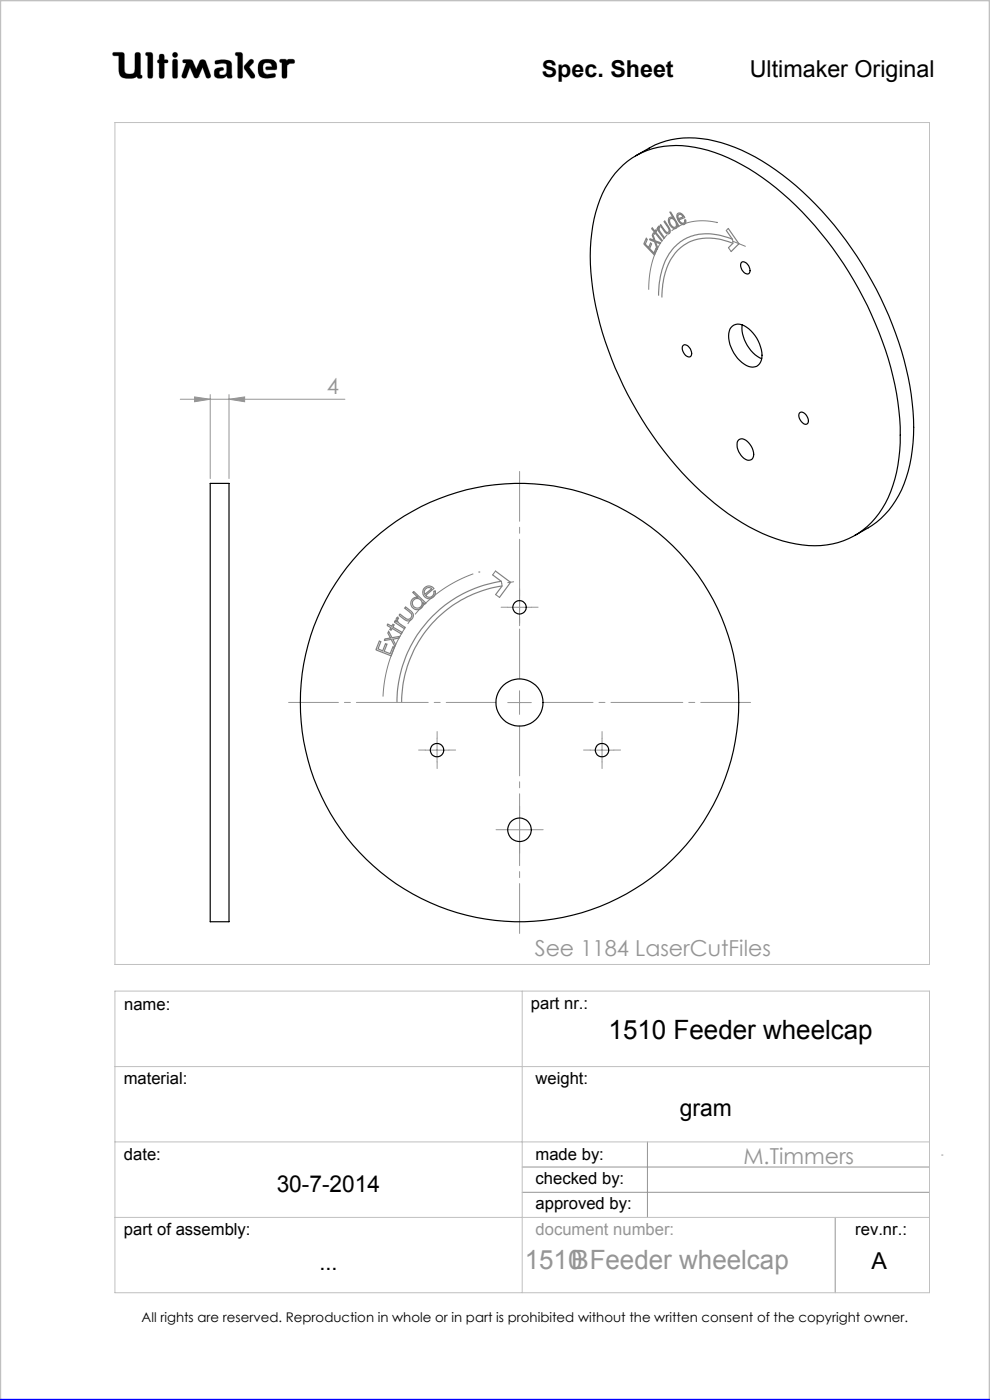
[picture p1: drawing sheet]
<svg xmlns="http://www.w3.org/2000/svg" width="210mm" height="297mm" viewBox="0 0 210 297" stroke-linecap="round" stroke-linejoin="round" font-family="sans-serif">
<g fill="none" stroke="#c0c0c0" stroke-width=".21">
<path d="M24 11.1h1.9l.4 .3 .2 3.9a1.51 1.51 0 0 0 2 0l.2-4a.77 .77 0 0 1 1 0l.1 4.6 .3 .1a.39 .39 0 0 1-.3 .6l-.6-.1-.1-.3a3.6 3.6 0 0 1-3.3 .1l-.5-.9-.1-3.6h-1a.39 .39 0 0 1-.3-.2 .39 .39 0 0 1 .1-.5zM31 11.1l1.2 .1 .2 .4-.1 4.8a.6 .6 0 0 1-.6 .2 .6 .6 0 0 1-.4-.5v-4.3l-.4-.1zM33.8 12.7v-1.1a.6 .6 0 0 1 .7-.1 .6 .6 0 0 1 .4 .5v.7h.6a.37 .37 0 0 1 0 .6l-.6 .1-.1 3.1a.6 .6 0 0 1-.6 .1 .6 .6 0 0 1-.4-.5v-2.7M33.8 12.7h.1M33.8 13.4h.1M33.8 15.7h.1M33.8 12.7h-.3l-.1 .3v.2l.4 .2M36.7 11.3l.4-.2 .4 .2 .2 .3-.2 .4-.4 .2-.4-.2-.1-.4zM36.8 12.6h.3l.5 .2v3.6a.6 .6 0 0 1-.6 .2 .6 .6 0 0 1-.4-.5v-3zM38.9 12.7l1.4-.1 .4 .2 .9 1.9 .7-1.6a.73 .73 0 0 1 .7-.5 .73 .73 0 0 1 .7 .5l1 2.8a.52 .52 0 0 1-.4 .7 .52 .52 0 0 1-.6-.3l-.7-2-1 2.1-.4 .2-.4-.2-.9-2.1-.7 2a.52 .52 0 0 1-.7 .3 .52 .52 0 0 1-.3-.7l.9-2.5-.7-.2zM42.1 16.3h.1M45.6 12.9a3.7 3.7 0 0 1 3.4 .3l.1 .5 .1 2.7a.64 .64 0 0 1-1-.2l-.1-.1a1.93 1.93 0 0 1-2.5 .2 1.32 1.32 0 0 1 .4-1.8l1-.2 .3 .1 .1 .2v.3a.73 .73 0 0 0-.9 .8 .98 .98 0 0 0 1.4 0l.2-.6-.1-1.5a2.59 2.59 0 0 0-2 0l-.4-.2z"/>
<path d="M50 11.1l1.3 .1 .2 .4-.1 4.8a.57 .57 0 0 1-.6 .2 .57 .57 0 0 1-.4-.5v-4.3l-.4-.1zM52.9 12.8l.4-.2 .4 .1 .1 .4-1 1.1 1.2 1.6 .1 .5-.2 .3h-.6l-1.2-1.7a.83 .83 0 0 1-.2-1.1zM55 13.3a2.62 2.62 0 0 1 3.5-.1l.2 1.1-.1 .5h-2l-.2-.1v-.5l1.3-.1-.2-.5a1.24 1.24 0 0 0-1.6 .1l-.1 1.1 .2 .6 .8 .4 1.5-.2 .1 .1v.6a3.8 3.8 0 0 1-3.3-.1 3.2 3.2 0 0 1-.1-2.9zM56.6 14.8h.1M59.4 12.6h1.2l.3 .3a1.21 1.21 0 0 1 1.5-.2v.7l-.9 .1-.6 .4-.1 2.5a.6 .6 0 0 1-.6 .2 .6 .6 0 0 1-.4-.5v-2.8l-.5-.2zM24.4 26h172.8v178.6h-172.8zM24.4 210.3h172.8v63.9h-172.8zM110.8 210.3v63.9M24.4 226.3h172.8M24.4 242.2h172.8M24.4 258.3h172.8"/>
</g>
<g fill="none" stroke="#808080" stroke-width=".25">
<path d="M137.1 50.5l.2 .3-.4 1 .7 .7 .4-1 .2 .2-.4 1 .9 1 .4-1 .2 .2-.5 1.2-2.2-2.4zM138.4 48.3l.5 .8 .2-.3 .2 .2-.2 .3 1.4 1.7-.1 .2-1.4-1.7-.2 .2-.2-.2 .2-.3-.6-.7zM138.5 49.7l.5 1.4 1.2 .4-.2 .2-.9-.3 .4 1.2-.1 .2-.5-1.5-1.1-.4 .1-.2 .8 .3-.3-1.1zM139.7 48h.1l.1 .3a.86 .86 0 0 0 .4 1.2l.7 .9-.2 .2-1.5-2.1 .2-.1 .2 .3zM140 47.8l.2-.1 .6 .9a.66 .66 0 0 0 1.1 .5v-.6l-1-1.5 .1-.1 1 1.4 .2 .8a.59 .59 0 0 1-.6 .5 .59 .59 0 0 1-.6-.4zM142.1 45l.1-.1 1.8 3.1-.1 .1-.2-.4a.63 .63 0 0 1-.4 .8 .63 .63 0 0 1-.8-.3 1.45 1.45 0 0 1-.4-2.1h.3l.4 .2zM142.2 46.4a1.16 1.16 0 0 1 1.1 .6 1.16 1.16 0 0 1 0 1.2 1.25 1.25 0 0 1-1.1-1.8zM143.7 45.4a1.07 1.07 0 0 1 1.5 .8l-1.2 .4a.75 .75 0 0 0 1.2 .6v-.6a.59 .59 0 0 1 .1 .9 .59 .59 0 0 1-.9-.1 1.99 1.99 0 0 1-.7-2zM143.9 45.6l.5-.1 .5 .5-1 .4-.1-.5zM152 47.2h.1M154.1 48.9l1.3 1.9a11.3 11.3 0 0 0-11.1 .5 12.5 12.5 0 0 0-4.5 9.1l-.1 2.3M154.5 48.5l2.2 3.2-1.6 1.7"/>
<path d="M154.5 52.6l1-1a11.2 11.2 0 0 0-10.1 .2 11.1 11.1 0 0 0-4.8 8.5l-.2 2.8M80.5 136l.3 .1-.6 1.6 1 .4 .6-1.5 .3 .1-.6 1.5 1.3 .5 .6-1.5 .3 .1-.7 1.8-3.3-1.2zM82.3 132.4l.8 .5 .3-.5 .2 .2-.3 .4 2 1.2-.2 .3-1.9-1.2-.3 .4-.2-.1 .2-.4-.8-.5zM82.4 133.9l.7 1.4 1.7-.3-.2 .4-1.3 .2 .6 1.2-.2 .3-.7-1.5-1.5 .3 .2-.4 1.1-.1-.5-1.1zM84.1 131.1l.3-.2 .1 .3a.78 .78 0 0 0 .5 1.3l1 .6-.2 .3-2.2-1.4 .2-.3 .3 .2zM86 128.8l1 .7a1.15 1.15 0 0 1 .4 1.8 1.15 1.15 0 0 1-1.8 0l-1-.8 .2-.2 1 .7a.85 .85 0 0 0 1.4 .1 .85 .85 0 0 0-.4-1.4l-1-.7zM87.8 125.5l2.5 2.4-.2 .3-.3-.3a1.31 1.31 0 0 1-1.3 1.4 1.31 1.31 0 0 1-1.3-1.3 1.31 1.31 0 0 1 1.4-1.3l-1-1zM89.9 124.8a1.31 1.31 0 0 1 2.1 0l-1.7 1.5a.99 .99 0 0 0 1.2 .3 .99 .99 0 0 0 .5-1.2l.3-.1a1.36 1.36 0 0 1-1.6 1.7 1.36 1.36 0 0 1-.8-2.2zM90.2 125l.7-.4 .7 .3-1.5 1.2-.1-.6zM101.6 121.4h.1M104.5 122l1.8 1.3a26 26 0 0 0-22.1 25.7M105.1 121.1l3.2 2.4-2.4 3.2"/>
<path d="M105.1 126.1l1.4-1.8a25 25 0 0 0-21.3 24.7"/>
<circle cx="88.5" cy="128" r="1.02"/>
</g>
<path d="M81.2 149a29 29 0 0 1 20.4-27.7" fill="none" stroke="#808080" stroke-width=".21" stroke-dasharray="15.2 1.3 1.3 1.3" stroke-dashoffset="-1.2" stroke-linecap="butt"/>
<g fill="none" stroke="#959595" stroke-width=".21">
<path d="M38.2 84.7h35M41.3 84.2l3.3 .5-3.3 .5zM44.6 83.7v17.8M48.6 84.7l3.3-.5v1zM48.6 83.7v17.8M107.7 128.8h5M110.2 126.3v5M90.2 159.1h5M92.7 156.6v5M107.7 149h5M110.2 146.5v5M125.2 159.1h5"/>
<path d="M127.7 156.6v5M107.7 176h5M110.2 173.5v5M110.8 247.6h86.4M110.8 252.9h86.4M137.3 242.2v16.1M177.2 258.3v15.9M199.7 245h.3"/>
</g>
<path d="M0 297v-297h210v297" fill="none" stroke="#c0c0c0" stroke-width=".5"/>
<path d="M0 297h210" fill="none" stroke="#00f" stroke-width=".5"/>
<path d="M154.1 48.9l.4-.4M154.5 52.6l.6 .8M155.4 50.7l.1 .9M155.4 51.2l2.7 1.1M104.5 121.9l.6-.8M105.1 126.1l.8 .6M106.4 123.3l.1 1" fill="none" stroke="#808080" stroke-width=".21" stroke-dasharray="15.2 1.3 1.3 1.3"/>
<path d="M106.4 123.8l3.8-.6" fill="none" stroke="#808080" stroke-width=".21" stroke-dasharray="15.2 1.3 1.3 1.3" stroke-dashoffset="15.2"/>
<path d="M105.2 149h-44M110.2 144v-44M110.2 154v44M115.2 149h44" fill="none" stroke="#959595" stroke-width=".21" stroke-dasharray="15.2 1.3 1.3 1.3" stroke-dashoffset="4.7"/>
<g fill="none" stroke="#959595" stroke-width=".21" stroke-dasharray="15.2 1.3 1.3 1.3">
<path d="M107.7 128.8h-1.4M110.2 126.3v-1.4M110.2 131.3v1.4M112.7 128.8h1.4M90.2 159.1h-1.4M92.7 156.6v-1.4M95.2 159.1h1.4M125.2 159.1h-1.4M127.7 156.6v-1.4M130.2 159.1h1.4M92.7 161.6v1.4M107.7 176h-2.5"/>
<path d="M110.2 173.5v-2.5M110.2 178.5v2.5M112.7 176h2.5M127.7 161.6v1.4"/>
</g>
<path d="M45.7 12.9l-.1 .5 .2 .2 1.2-.2 .9 .1 .2 .3-.1 1.4a.84 .84 0 0 1-.6 .7 .84 .84 0 0 1-.9-.3l.1-.4 .4-.2a.36 .36 0 0 0 .4-.4 .36 .36 0 0 0-.4-.3 1.23 1.23 0 0 0-1.6 1 1.07 1.07 0 0 0 .3 1.1 1.07 1.07 0 0 0 1.1 .2h.6l.3-.2a.28 .28 0 0 1 .4-.3 .28 .28 0 0 1 .2 .4 .57 .57 0 0 0 .6 .2 .57 .57 0 0 0 .3-.6l-.1-2.4a1.23 1.23 0 0 0-1.5-1zM50 11.1v.6l.4 .1v4.6l.3 .2h.5l.3-.3v-4.8l-.4-.4zM53 12.7l-1.2 1.3v.5l1.4 2 .6 .1 .2-.2v-.6l-1.2-1.6 1-.9v-.4l-.4-.3zM55.2 12.9a2.9 2.9 0 0 0 .1 3.4l.5 .2 1 .1 1.4-.2 .3-.2-.1-.5-.2-.1-1.4 .2-.6-.2-.3-.4-.1-.5a.99 .99 0 0 1 .7-1.3 .99 .99 0 0 1 1.2 .7l-1.2 .1-.2 .4 .3 .2h1.5a.51 .51 0 0 0 .6-.1 .51 .51 0 0 0 0-.6 1.62 1.62 0 0 0-2-1.5l-1.1 .1zM59.4 12.6l-.1 .6 .5 .1v3l.2 .3h.6l.3-.4v-2.3l.6-.4 .9-.1 .1-.5-.3-.3h-1l-.3 .3-.4-.3zM36.7 12.7l-.1 .3v3.4l.2 .2h.7l.2-.3v-3.4l-.2-.3zM36.6 11.6a.56 .56 0 0 0 1.1 0 .56 .56 0 0 0-1.1 0zM33.8 11.6v1.1l-.4 .2v.4l.4 .1v2.9l.2 .3h.5l.4-.4v-2.8l.7-.1 .1-.4-.3-.2h-.5v-.8l-.2-.4h-.6zM31 11.1l-.1 .6 .4 .1v4.5l.3 .3h.5l.3-.5v-4.7l-.4-.3zM38.8 12.7v.5l.7 .2-.9 2.5 .1 .6 .5 .1 .3-.2 .8-2.1 .9 2.1 .3 .2h.3l.3-.2 .9-2.1 .7 2.1 .6 .2 .4-.2v-.5l-1-2.8-.3-.4h-.7l-.3 .2-.8 1.8-.9-1.9-.4-.2zM24 11.2v.6h1.2v2.7a1.76 1.76 0 0 0 2.2 2.1h.9l.8-.4 .3 .4h.6l.2-.2-.1-.4-.3-.1v-4.4l-.4-.4h-.5l-.3 .4v3.4a.81 .81 0 0 1-1.1 .8h-.1a.86 .86 0 0 1-1-1.1l-.1-3.3-.4-.2z" fill-rule="evenodd" fill="#000"/>
<path d="M137.6 61.5a16 16 0 0 1 4.3-12.1 10.9 10.9 0 0 1 10.1-2.2" fill="none" stroke="#808080" stroke-width=".21" stroke-dasharray="15.2 1.3 1.3 1.3" stroke-dashoffset="5.2" stroke-linecap="butt"/>
<path d="M48.6 84.7l3.3-.5v1zM41.3 84.2l3.3 .5-3.3 .5z" fill="#959595"/>
<g fill="none" stroke="#000" stroke-width=".25">
<path d="M131.3 35.8a17 17 0 0 1 16.1-4.5 39.7 39.7 0 0 1 18.6 9.8 76 76 0 0 1 24.5 44.2 37 37 0 0 1-2.1 20.2 16.9 16.9 0 0 1-19.6 9.9 39.7 39.7 0 0 1-18.6-9.8 76 76 0 0 1-24.5-44.3 37 37 0 0 1 2.1-20.2l2-3.4zM134.8 33.1l2.9-1.7a18.5 18.5 0 0 1 13.9-1.5 41.4 41.4 0 0 1 17.2 9.5 76.3 76.3 0 0 1 24.5 44.3 37.2 37.2 0 0 1-2.1 20.2 19.2 19.2 0 0 1-9.9 9.7M157.4 55.6a1.64 1.64 0 0 1 1.4 2.5 1.64 1.64 0 0 1-1.4-2.5zM144.9 73.3a1.03 1.03 0 0 1 1.5 .7l.3 .7a.72 .72 0 0 1-.3 1 .72 .72 0 0 1-.9-.3l-.8-1.2zM155.4 69.2a2.69 2.69 0 0 1 3.4 .5 7.4 7.4 0 0 1 2.7 6.7 2.16 2.16 0 0 1-3.6 .9 7.4 7.4 0 0 1-3.2-7l.1-.5zM157.4 68.9a7.5 7.5 0 0 0 4.2 7.2M156.7 93.3a1.8 1.8 0 0 1 2.4 1 2.48 2.48 0 0 1 .3 3.2 2 2 0 0 1-2.4-1.3 2.53 2.53 0 0 1-.3-2.9zM169.6 87.6a1.23 1.23 0 0 1 1.7 1l.1 .4a.71 .71 0 0 1-.2 .9 .71 .71 0 0 1-1-.2l-.6-.9-.2-.7zM44.6 102.5h4v93h-4z"/>
<circle cx="110.2" cy="128.8" r="1.42"/>
<circle cx="92.7" cy="159.1" r="1.42"/>
<circle cx="110.2" cy="149" r="5"/>
<circle cx="110.2" cy="149" r="46.5"/>
<circle cx="127.7" cy="159.1" r="1.43"/>
<circle cx="110.2" cy="176" r="2.5"/>
</g>
<text font-size="5.6" x="129.1" y="220.5">1510 Feeder wheelcap</text>
<g font-size="5.6" fill="#959595">
<text x="111.3" y="269.2">1510 Feeder wheelcap</text>
<text x="121.1" y="269.2">B</text>
</g>
<g font-size="4.9">
<text x="114.9" y="16.4">Spec. Sheet</text>
<text x="159" y="16.4">Ultimaker Original</text>
<text x="144.2" y="236.8">gram</text>
<text x="58.7" y="252.8">30-7-2014</text>
<text x="67.8" y="269.4">...</text>
<text x="184.9" y="269.2">A</text>
</g>
<g font-size="4.7" fill="#959595">
<text x="69.3" y="83.7">4</text>
<text x="113.4" y="202.8">See 1184 LaserCutFiles</text>
<text x="157.7" y="246.9">M.Timmers</text>
</g>
<g font-size="3.5">
<text x="26.3" y="214.2">name:</text>
<text x="112.6" y="214.1">part nr.:</text>
<text x="26.2" y="230">material:</text>
<text x="113.6" y="230">weight:</text>
<text x="26.3" y="246.1">date:</text>
<text x="113.6" y="246.1">made by:</text>
<text x="113.6" y="251.1">checked by:</text>
<text x="113.6" y="256.4">approved by:</text>
<text x="26.3" y="262.1">part of assembly:</text>
<text x="181.4" y="262">rev.nr.:</text>
</g>
<text font-size="3.5" fill="#959595" x="113.6" y="261.9">document number:</text>
<text font-size="2.8" x="30" y="280.4">All rights are reserved. Reproduction in whole or in part is prohibited without the written consent of the copyright owner.</text>
</svg>
